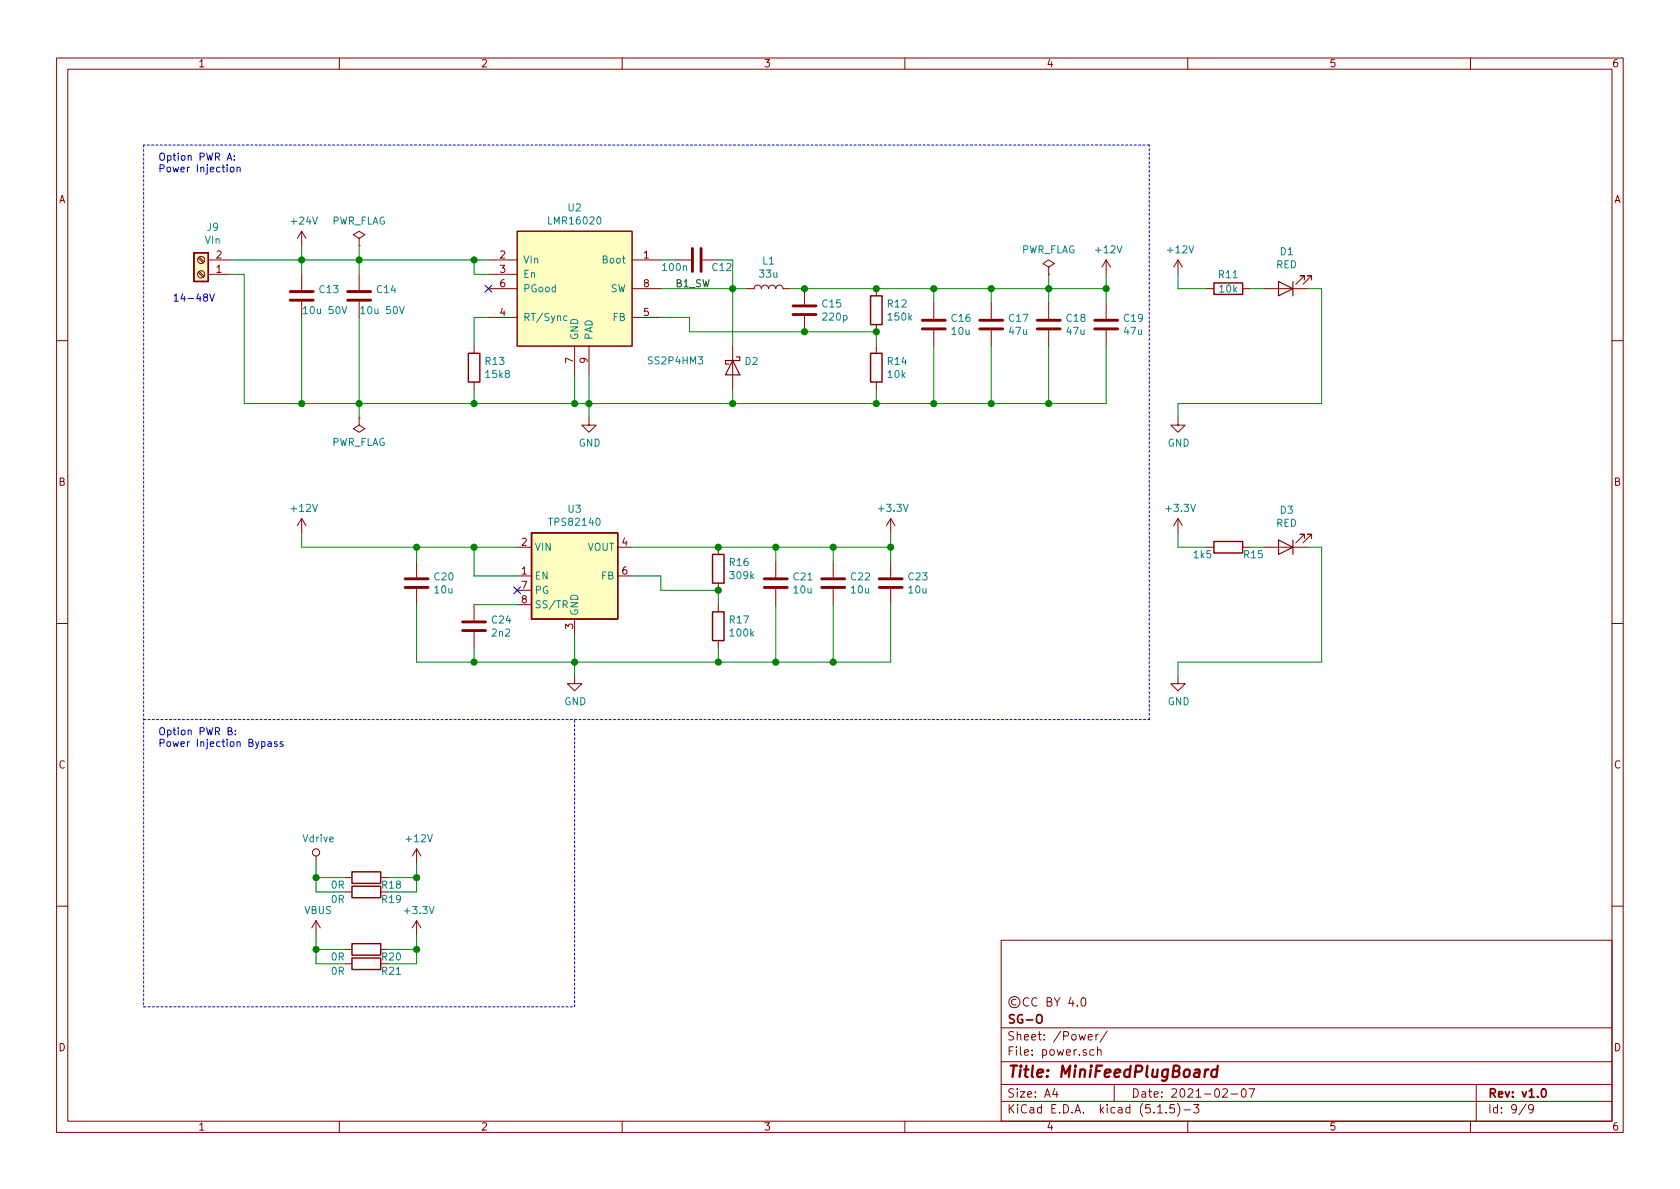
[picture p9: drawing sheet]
EESchema Schematic File Version 4
EELAYER 30 0
EELAYER END
$Descr A4 11693 8268
encoding utf-8
Sheet 9 9
Title "MiniFeedPlugBoard"
Date "2021-02-07"
Rev "v1.0"
Comp "SG-O"
Comment1 "©CC BY 4.0"
Comment2 ""
Comment3 ""
Comment4 ""
$EndDescr
$Comp
L Device:C C?
U 1 1
P 4850 1800
AR Path="/5FB747BE/5FC62568" Ref="C?"  Part="1" 
AR Path="/5FC62568" Ref="C?"  Part="1" 
AR Path="/5FC5F106/5FC62568" Ref="C?"  Part="1" 
AR Path="/60357A0D/5FC62568" Ref="C12"  Part="1" 
F 0 "C12" V 4900 1900 50  0000 L CNN
F 1 "100n" V 4900 1550 50  0000 L CNN
F 2 "Capacitor_SMD:C_0603_1608Metric" H 4888 1650 50  0001 C CNN
F 3 "~" H 4850 1800 50  0001 C CNN
F 4 "C1591" H 4850 1800 50  0001 C CNN "lcsc#"
F 5 "CL10B104KB8NNNC" H 4850 1800 50  0001 C CNN "manf#"
F 6 "+pwr_a,-pwr_b" V 4850 1800 50  0001 C CNN "Config"
	1    4850 1800
	0    1    1    0   
$EndComp
$Comp
L Device:C C?
U 1 1
P 2100 2050
AR Path="/5FB747BE/5FC65823" Ref="C?"  Part="1" 
AR Path="/5FC65823" Ref="C?"  Part="1" 
AR Path="/5FC5F106/5FC65823" Ref="C?"  Part="1" 
AR Path="/60357A0D/5FC65823" Ref="C13"  Part="1" 
F 0 "C13" H 2215 2096 50  0000 L CNN
F 1 "10u 50V" H 2100 1950 50  0000 L CNN
F 2 "Capacitor_SMD:C_1210_3225Metric" H 2138 1900 50  0001 C CNN
F 3 "~" H 2100 2050 50  0001 C CNN
F 4 "C337485" H 2100 2050 50  0001 C CNN "lcsc#"
F 5 "UMK325AB7106KM-P" H 2100 2050 50  0001 C CNN "manf#"
F 6 "+pwr_a,-pwr_b" H 2100 2050 50  0001 C CNN "Config"
	1    2100 2050
	1    0    0    -1  
$EndComp
Wire Wire Line
	2100 1800 2100 1900
Wire Wire Line
	2500 1800 2500 1900
Wire Wire Line
	2500 1800 2100 1800
Wire Wire Line
	2500 2800 2500 2200
Wire Wire Line
	2100 2200 2100 2800
Wire Wire Line
	2100 2800 2500 2800
Connection ~ 2500 2800
$Comp
L Device:D_Schottky D2
U 1 1
P 5100 2550
F 0 "D2" V 5054 2629 50  0000 L CNN
F 1 "SS2P4HM3" V 5050 1950 50  0000 L CNN
F 2 "global:DO-220AA" H 5100 2550 50  0001 C CNN
F 3 "~" H 5100 2550 50  0001 C CNN
F 4 "SS2P4HM3/84A" V 5100 2550 50  0001 C CNN "manf#"
F 5 "C467996" V 5100 2550 50  0001 C CNN "lcsc#"
F 6 "+pwr_a,-pwr_b" V 5100 2550 50  0001 C CNN "Config"
	1    5100 2550
	0    1    1    0   
$EndComp
Wire Wire Line
	4600 1800 4700 1800
Wire Wire Line
	4600 2000 5100 2000
Wire Wire Line
	5100 2000 5100 1800
Wire Wire Line
	5100 1800 5000 1800
Wire Wire Line
	5100 2000 5100 2400
Connection ~ 5100 2000
Wire Wire Line
	5100 2700 5100 2800
Wire Wire Line
	5100 2800 4100 2800
Connection ~ 4100 2800
$Comp
L Device:L L1
U 1 1
P 5350 2000
F 0 "L1" V 5540 2000 50  0000 C CNN
F 1 "33u" V 5449 2000 50  0000 C CNN
F 2 "global:Inductor10x10mm" H 5350 2000 50  0001 C CNN
F 3 "~" H 5350 2000 50  0001 C CNN
F 4 "ABG10A50M330" V 5350 2000 50  0001 C CNN "manf#"
F 5 "C253612" V 5350 2000 50  0001 C CNN "lcsc#"
F 6 "+pwr_a,-pwr_b" V 5350 2000 50  0001 C CNN "Config"
	1    5350 2000
	0    -1   -1   0   
$EndComp
Wire Wire Line
	5100 2000 5200 2000
$Comp
L Device:R R?
U 1 1
P 6100 2150
AR Path="/5FE0391C/5FC6DD6E" Ref="R?"  Part="1" 
AR Path="/5FE0881D/5FC6DD6E" Ref="R?"  Part="1" 
AR Path="/5FC5F106/5FC6DD6E" Ref="R?"  Part="1" 
AR Path="/60357A0D/5FC6DD6E" Ref="R12"  Part="1" 
F 0 "R12" H 6170 2196 50  0000 L CNN
F 1 "150k" H 6170 2105 50  0000 L CNN
F 2 "Resistor_SMD:R_0603_1608Metric" V 6030 2150 50  0001 C CNN
F 3 "~" H 6100 2150 50  0001 C CNN
F 4 "C311920" H 6100 2150 50  0001 C CNN "lcsc#"
F 5 "ARG03DTC1503" H 6100 2150 50  0001 C CNN "manf#"
F 6 "+pwr_a,-pwr_b" H 6100 2150 50  0001 C CNN "Config"
	1    6100 2150
	1    0    0    -1  
$EndComp
Wire Wire Line
	4800 2300 4800 2200
Wire Wire Line
	4800 2200 4600 2200
$Comp
L Device:C C?
U 1 1
P 6900 2250
AR Path="/5FB747BE/5FC6F35C" Ref="C?"  Part="1" 
AR Path="/5FC6F35C" Ref="C?"  Part="1" 
AR Path="/5FC5F106/5FC6F35C" Ref="C?"  Part="1" 
AR Path="/60357A0D/5FC6F35C" Ref="C17"  Part="1" 
F 0 "C17" H 7015 2296 50  0000 L CNN
F 1 "47u" H 7015 2205 50  0000 L CNN
F 2 "Capacitor_SMD:C_2220_5650Metric" H 6938 2100 50  0001 C CNN
F 3 "~" H 6900 2250 50  0001 C CNN
F 4 "CGA9N3X7R1C476MT0Y0N" H 6900 2250 50  0001 C CNN "manf#"
F 5 "C342293" H 6900 2250 50  0001 C CNN "lcsc#"
F 6 "+pwr_a,-pwr_b" H 6900 2250 50  0001 C CNN "Config"
	1    6900 2250
	1    0    0    -1  
$EndComp
$Comp
L Device:C C?
U 1 1
P 7300 2250
AR Path="/5FB747BE/5FC71D7F" Ref="C?"  Part="1" 
AR Path="/5FC71D7F" Ref="C?"  Part="1" 
AR Path="/5FC5F106/5FC71D7F" Ref="C?"  Part="1" 
AR Path="/60357A0D/5FC71D7F" Ref="C18"  Part="1" 
F 0 "C18" H 7415 2296 50  0000 L CNN
F 1 "47u" H 7415 2205 50  0000 L CNN
F 2 "Capacitor_SMD:C_2220_5650Metric" H 7338 2100 50  0001 C CNN
F 3 "~" H 7300 2250 50  0001 C CNN
F 4 "CGA9N3X7R1C476MT0Y0N" H 7300 2250 50  0001 C CNN "manf#"
F 5 "C342293" H 7300 2250 50  0001 C CNN "lcsc#"
F 6 "+pwr_a,-pwr_b" H 7300 2250 50  0001 C CNN "Config"
	1    7300 2250
	1    0    0    -1  
$EndComp
Wire Wire Line
	6500 2000 6900 2000
Wire Wire Line
	6900 2000 6900 2100
Wire Wire Line
	6900 2000 7300 2000
Wire Wire Line
	7300 2000 7300 2100
Connection ~ 6900 2000
Wire Wire Line
	6900 2400 6900 2800
Wire Wire Line
	6900 2800 6500 2800
Wire Wire Line
	7300 2400 7300 2800
Wire Wire Line
	7300 2800 6900 2800
Connection ~ 6900 2800
Wire Wire Line
	2500 2800 3300 2800
Wire Wire Line
	4100 2600 4100 2800
Wire Wire Line
	4000 2600 4000 2800
Connection ~ 4000 2800
Wire Wire Line
	4000 2800 4100 2800
Wire Wire Line
	2500 1800 3300 1800
Connection ~ 2500 1800
Wire Wire Line
	3400 1900 3300 1900
Wire Wire Line
	3300 1900 3300 1800
Connection ~ 3300 1800
Wire Wire Line
	3300 1800 3400 1800
NoConn ~ 3400 2000
Wire Wire Line
	3400 2200 3300 2200
Wire Wire Line
	3300 2200 3300 2400
Wire Wire Line
	3300 2700 3300 2800
Connection ~ 3300 2800
Wire Wire Line
	3300 2800 4000 2800
Wire Wire Line
	5100 2800 6100 2800
Connection ~ 5100 2800
$Comp
L Connector:Screw_Terminal_01x02 J9
U 1 1
P 1400 1900
F 0 "J9" H 1318 1575 50  0000 C CNN
F 1 "VIn" H 1318 1666 50  0000 C CNN
F 2 "Connector_Phoenix_MC:PhoenixContact_MC_1,5_2-G-3.81_1x02_P3.81mm_Horizontal" H 1400 1900 50  0001 C CNN
F 3 "~" H 1400 1900 50  0001 C CNN
F 4 "C8387;C8466" H 1400 1900 50  0001 C CNN "lcsc#"
F 5 "WJ15EDGRC-3.81-2P;WJ15EDGK-3.81-2P" H 1400 1900 50  0001 C CNN "manf#"
F 6 "+pwr_a,-pwr_b" H 1400 1900 50  0001 C CNN "Config"
	1    1400 1900
	-1   0    0    1   
$EndComp
Wire Wire Line
	1600 1800 2100 1800
Connection ~ 2100 1800
Wire Wire Line
	1600 1900 1700 1900
Wire Wire Line
	1700 1900 1700 2800
Wire Wire Line
	1700 2800 2100 2800
Connection ~ 2100 2800
$Comp
L power:+24V #PWR027
U 1 1
P 2100 1700
F 0 "#PWR027" H 2100 1550 50  0001 C CNN
F 1 "+24V" H 2115 1873 50  0000 C CNN
F 2 "" H 2100 1700 50  0001 C CNN
F 3 "" H 2100 1700 50  0001 C CNN
	1    2100 1700
	1    0    0    -1  
$EndComp
Wire Wire Line
	2100 1700 2100 1800
$Comp
L power:+12V #PWR?
U 1 1
P 7700 1900
AR Path="/5FE0881D/5FC8CEE6" Ref="#PWR?"  Part="1" 
AR Path="/5FC5F106/5FC8CEE6" Ref="#PWR?"  Part="1" 
AR Path="/60357A0D/5FC8CEE6" Ref="#PWR028"  Part="1" 
F 0 "#PWR028" H 7700 1750 50  0001 C CNN
F 1 "+12V" H 7715 2073 50  0000 C CNN
F 2 "" H 7700 1900 50  0001 C CNN
F 3 "" H 7700 1900 50  0001 C CNN
	1    7700 1900
	1    0    0    -1  
$EndComp
Wire Wire Line
	7700 2000 7700 1900
Connection ~ 7300 2000
$Comp
L power:GND #PWR?
U 1 1
P 4100 2900
AR Path="/5FB747BE/5FC8FD3E" Ref="#PWR?"  Part="1" 
AR Path="/5FD8C23D/5FC8FD3E" Ref="#PWR?"  Part="1" 
AR Path="/5FE0391C/5FC8FD3E" Ref="#PWR?"  Part="1" 
AR Path="/5FC8FD3E" Ref="#PWR?"  Part="1" 
AR Path="/5FC5F106/5FC8FD3E" Ref="#PWR?"  Part="1" 
AR Path="/60357A0D/5FC8FD3E" Ref="#PWR029"  Part="1" 
F 0 "#PWR029" H 4100 2650 50  0001 C CNN
F 1 "GND" H 4105 2727 50  0000 C CNN
F 2 "" H 4100 2900 50  0001 C CNN
F 3 "" H 4100 2900 50  0001 C CNN
	1    4100 2900
	1    0    0    -1  
$EndComp
Wire Wire Line
	4100 2800 4100 2900
$Comp
L Device:R R?
U 1 1
P 5000 4350
AR Path="/5FE0391C/5FC9187F" Ref="R?"  Part="1" 
AR Path="/5FE0881D/5FC9187F" Ref="R?"  Part="1" 
AR Path="/5FC5F106/5FC9187F" Ref="R?"  Part="1" 
AR Path="/60357A0D/5FC9187F" Ref="R17"  Part="1" 
F 0 "R17" H 5070 4396 50  0000 L CNN
F 1 "100k" H 5070 4305 50  0000 L CNN
F 2 "Resistor_SMD:R_0603_1608Metric" V 4930 4350 50  0001 C CNN
F 3 "~" H 5000 4350 50  0001 C CNN
F 4 "C133733" H 5000 4350 50  0001 C CNN "lcsc#"
F 5 "TC0325F1003T5E" H 5000 4350 50  0001 C CNN "manf#"
F 6 "+pwr_a,-pwr_b" H 5000 4350 50  0001 C CNN "Config"
	1    5000 4350
	1    0    0    -1  
$EndComp
Wire Wire Line
	2900 3800 2900 3900
Wire Wire Line
	2900 3800 2100 3800
$Comp
L Device:R R?
U 1 1
P 5000 3950
AR Path="/5FE0391C/5FC918AE" Ref="R?"  Part="1" 
AR Path="/5FE0881D/5FC918AE" Ref="R?"  Part="1" 
AR Path="/5FC5F106/5FC918AE" Ref="R?"  Part="1" 
AR Path="/60357A0D/5FC918AE" Ref="R16"  Part="1" 
F 0 "R16" H 5070 3996 50  0000 L CNN
F 1 "309k" H 5070 3905 50  0000 L CNN
F 2 "Resistor_SMD:R_0603_1608Metric" V 4930 3950 50  0001 C CNN
F 3 "~" H 5000 3950 50  0001 C CNN
F 4 "C56054" H 5000 3950 50  0001 C CNN "lcsc#"
F 5 "TC0325B3093T5E" H 5000 3950 50  0001 C CNN "manf#"
F 6 "+pwr_a,-pwr_b" H 5000 3950 50  0001 C CNN "Config"
	1    5000 3950
	1    0    0    -1  
$EndComp
Wire Wire Line
	5000 4100 5000 4200
Wire Wire Line
	5000 4500 5000 4600
Wire Wire Line
	5800 3800 5800 3900
Wire Wire Line
	5800 3800 6200 3800
Connection ~ 5800 3800
Wire Wire Line
	5800 4200 5800 4600
Wire Wire Line
	5800 4600 5400 4600
Wire Wire Line
	6200 3800 6200 3700
Wire Wire Line
	2100 3800 2100 3700
Connection ~ 5600 2000
Wire Wire Line
	5600 2000 6100 2000
Wire Wire Line
	5500 2000 5600 2000
Wire Wire Line
	4800 2300 5600 2300
$Comp
L Device:C C?
U 1 1
P 5600 2150
AR Path="/5FB747BE/5FC866DE" Ref="C?"  Part="1" 
AR Path="/5FC866DE" Ref="C?"  Part="1" 
AR Path="/5FC5F106/5FC866DE" Ref="C?"  Part="1" 
AR Path="/60357A0D/5FC866DE" Ref="C15"  Part="1" 
F 0 "C15" H 5715 2196 50  0000 L CNN
F 1 "220p" H 5715 2105 50  0000 L CNN
F 2 "Capacitor_SMD:C_0603_1608Metric" H 5638 2000 50  0001 C CNN
F 3 "~" H 5600 2150 50  0001 C CNN
F 4 "C27675" H 5600 2150 50  0001 C CNN "lcsc#"
F 5 "CL10C221JB8NNNC" H 5600 2150 50  0001 C CNN "manf#"
F 6 "+pwr_a,-pwr_b" H 5600 2150 50  0001 C CNN "Config"
	1    5600 2150
	1    0    0    -1  
$EndComp
$Comp
L Device:R R?
U 1 1
P 3300 2550
AR Path="/5FE0391C/5FC7CE5B" Ref="R?"  Part="1" 
AR Path="/5FE0881D/5FC7CE5B" Ref="R?"  Part="1" 
AR Path="/5FC5F106/5FC7CE5B" Ref="R?"  Part="1" 
AR Path="/60357A0D/5FC7CE5B" Ref="R13"  Part="1" 
F 0 "R13" H 3370 2596 50  0000 L CNN
F 1 "15k8" H 3370 2505 50  0000 L CNN
F 2 "Resistor_SMD:R_0603_1608Metric" V 3230 2550 50  0001 C CNN
F 3 "~" H 3300 2550 50  0001 C CNN
F 4 "C149924" H 3300 2550 50  0001 C CNN "lcsc#"
F 5 "TR0603B15K8P0525Z" H 3300 2550 50  0001 C CNN "manf#"
F 6 "+pwr_a,-pwr_b" H 3300 2550 50  0001 C CNN "Config"
	1    3300 2550
	1    0    0    -1  
$EndComp
$Comp
L global:LMR16020 U2
U 1 1
P 4000 2000
F 0 "U2" H 4000 2565 50  0000 C CNN
F 1 "LMR16020" H 4000 2474 50  0000 C CNN
F 2 "Package_SO:SOIC-8-1EP_3.9x4.9mm_P1.27mm_EP2.41x3.3mm_ThermalVias" H 4000 2000 50  0001 C CNN
F 3 "https://www.ti.com/lit/ds/symlink/lmr16020.pdf?ts=1605917167325&ref_url=https%253A%252F%252Fwww.google.com%252F" H 4000 2000 50  0001 C CNN
F 4 "C190006" H 4000 2000 50  0001 C CNN "lcsc#"
F 5 "LMR16020PDDAR" H 4000 2000 50  0001 C CNN "manf#"
F 6 "+pwr_a,-pwr_b" H 4000 2000 50  0001 C CNN "Config"
	1    4000 2000
	1    0    0    -1  
$EndComp
$Comp
L power:+3.3V #PWR?
U 1 1
P 6200 3700
AR Path="/5FB747BE/5FCB29B7" Ref="#PWR?"  Part="1" 
AR Path="/5FD8C23D/5FCB29B7" Ref="#PWR?"  Part="1" 
AR Path="/5FE0391C/5FCB29B7" Ref="#PWR?"  Part="1" 
AR Path="/5FCB29B7" Ref="#PWR?"  Part="1" 
AR Path="/5FC5F106/5FCB29B7" Ref="#PWR?"  Part="1" 
AR Path="/60357A0D/5FCB29B7" Ref="#PWR031"  Part="1" 
F 0 "#PWR031" H 6200 3550 50  0001 C CNN
F 1 "+3.3V" H 6215 3873 50  0000 C CNN
F 2 "" H 6200 3700 50  0001 C CNN
F 3 "" H 6200 3700 50  0001 C CNN
	1    6200 3700
	1    0    0    -1  
$EndComp
$Comp
L Device:C C?
U 1 1
P 5400 4050
AR Path="/5FB747BE/5FCBBECA" Ref="C?"  Part="1" 
AR Path="/5FCBBECA" Ref="C?"  Part="1" 
AR Path="/5FC5F106/5FCBBECA" Ref="C?"  Part="1" 
AR Path="/60357A0D/5FCBBECA" Ref="C21"  Part="1" 
F 0 "C21" H 5515 4096 50  0000 L CNN
F 1 "10u" H 5515 4005 50  0000 L CNN
F 2 "Capacitor_SMD:C_1206_3216Metric" H 5438 3900 50  0001 C CNN
F 3 "~" H 5400 4050 50  0001 C CNN
F 4 "C14860" H 5400 4050 50  0001 C CNN "lcsc#"
F 5 "CL31B106KAHNNNE" H 5400 4050 50  0001 C CNN "manf#"
F 6 "+pwr_a,-pwr_b" H 5400 4050 50  0001 C CNN "Config"
	1    5400 4050
	1    0    0    -1  
$EndComp
$Comp
L Device:C C?
U 1 1
P 6500 2250
AR Path="/5FB747BE/5FCBF3C8" Ref="C?"  Part="1" 
AR Path="/5FCBF3C8" Ref="C?"  Part="1" 
AR Path="/5FC5F106/5FCBF3C8" Ref="C?"  Part="1" 
AR Path="/60357A0D/5FCBF3C8" Ref="C16"  Part="1" 
F 0 "C16" H 6615 2296 50  0000 L CNN
F 1 "10u" H 6615 2205 50  0000 L CNN
F 2 "Capacitor_SMD:C_1206_3216Metric" H 6538 2100 50  0001 C CNN
F 3 "~" H 6500 2250 50  0001 C CNN
F 4 "C14860" H 6500 2250 50  0001 C CNN "lcsc#"
F 5 "CL31B106KAHNNNE" H 6500 2250 50  0001 C CNN "manf#"
F 6 "+pwr_a,-pwr_b" H 6500 2250 50  0001 C CNN "Config"
	1    6500 2250
	1    0    0    -1  
$EndComp
Wire Wire Line
	6500 2000 6500 2100
Wire Wire Line
	6500 2000 6100 2000
Connection ~ 6500 2000
Connection ~ 6100 2000
Wire Wire Line
	6500 2400 6500 2800
Wire Wire Line
	6500 2800 6100 2800
Connection ~ 6500 2800
Connection ~ 6100 2800
Wire Wire Line
	5000 3800 5400 3800
Wire Wire Line
	5400 3800 5400 3900
Connection ~ 5400 3800
Wire Wire Line
	5400 3800 5800 3800
Wire Wire Line
	5400 4200 5400 4600
Wire Wire Line
	5400 4600 5000 4600
Connection ~ 5400 4600
$Comp
L Device:C C?
U 1 1
P 7700 2250
AR Path="/5FB747BE/5FCD7096" Ref="C?"  Part="1" 
AR Path="/5FCD7096" Ref="C?"  Part="1" 
AR Path="/5FC5F106/5FCD7096" Ref="C?"  Part="1" 
AR Path="/60357A0D/5FCD7096" Ref="C19"  Part="1" 
F 0 "C19" H 7815 2296 50  0000 L CNN
F 1 "47u" H 7815 2205 50  0000 L CNN
F 2 "Capacitor_SMD:C_2220_5650Metric" H 7738 2100 50  0001 C CNN
F 3 "~" H 7700 2250 50  0001 C CNN
F 4 "CGA9N3X7R1C476MT0Y0N" H 7700 2250 50  0001 C CNN "manf#"
F 5 "C342293" H 7700 2250 50  0001 C CNN "lcsc#"
F 6 "+pwr_a,-pwr_b" H 7700 2250 50  0001 C CNN "Config"
	1    7700 2250
	1    0    0    -1  
$EndComp
Wire Wire Line
	7300 2000 7700 2000
Wire Wire Line
	7700 2000 7700 2100
Wire Wire Line
	7700 2400 7700 2800
Wire Wire Line
	7700 2800 7300 2800
Connection ~ 7300 2800
Connection ~ 7700 2000
Text Notes 1200 2100 0    50   ~ 0
14-48V
$Comp
L power:PWR_FLAG #FLG02
U 1 1
P 7300 1900
F 0 "#FLG02" H 7300 1975 50  0001 C CNN
F 1 "PWR_FLAG" H 7300 2073 50  0000 C CNN
F 2 "" H 7300 1900 50  0001 C CNN
F 3 "~" H 7300 1900 50  0001 C CNN
	1    7300 1900
	1    0    0    -1  
$EndComp
Wire Wire Line
	7300 1900 7300 2000
$Comp
L power:PWR_FLAG #FLG01
U 1 1
P 2500 1700
F 0 "#FLG01" H 2500 1775 50  0001 C CNN
F 1 "PWR_FLAG" H 2500 1873 50  0000 C CNN
F 2 "" H 2500 1700 50  0001 C CNN
F 3 "~" H 2500 1700 50  0001 C CNN
	1    2500 1700
	1    0    0    -1  
$EndComp
Wire Wire Line
	2500 1700 2500 1800
$Comp
L power:PWR_FLAG #FLG03
U 1 1
P 2500 2900
F 0 "#FLG03" H 2500 2975 50  0001 C CNN
F 1 "PWR_FLAG" H 2500 3073 50  0000 C CNN
F 2 "" H 2500 2900 50  0001 C CNN
F 3 "~" H 2500 2900 50  0001 C CNN
	1    2500 2900
	-1   0    0    1   
$EndComp
Wire Wire Line
	2500 2900 2500 2800
$Comp
L Device:C C?
U 1 1
P 2500 2050
AR Path="/5FB747BE/5FBE1D27" Ref="C?"  Part="1" 
AR Path="/5FBE1D27" Ref="C?"  Part="1" 
AR Path="/5FC5F106/5FBE1D27" Ref="C?"  Part="1" 
AR Path="/60357A0D/5FBE1D27" Ref="C14"  Part="1" 
F 0 "C14" H 2615 2096 50  0000 L CNN
F 1 "10u 50V" H 2500 1950 50  0000 L CNN
F 2 "Capacitor_SMD:C_1210_3225Metric" H 2538 1900 50  0001 C CNN
F 3 "~" H 2500 2050 50  0001 C CNN
F 4 "C337485" H 2500 2050 50  0001 C CNN "lcsc#"
F 5 "UMK325AB7106KM-P" H 2500 2050 50  0001 C CNN "manf#"
F 6 "+pwr_a,-pwr_b" H 2500 2050 50  0001 C CNN "Config"
	1    2500 2050
	1    0    0    -1  
$EndComp
$Comp
L power:+12V #PWR?
U 1 1
P 2100 3700
AR Path="/5FE0881D/5FC46704" Ref="#PWR?"  Part="1" 
AR Path="/5FC5F106/5FC46704" Ref="#PWR?"  Part="1" 
AR Path="/60357A0D/5FC46704" Ref="#PWR030"  Part="1" 
F 0 "#PWR030" H 2100 3550 50  0001 C CNN
F 1 "+12V" H 2115 3873 50  0000 C CNN
F 2 "" H 2100 3700 50  0001 C CNN
F 3 "" H 2100 3700 50  0001 C CNN
	1    2100 3700
	1    0    0    -1  
$EndComp
$Comp
L Regulator_Switching:TPS82140 U3
U 1 1
P 4000 4000
F 0 "U3" H 4000 4467 50  0000 C CNN
F 1 "TPS82140" H 4000 4376 50  0000 C CNN
F 2 "Package_LGA:Texas_SIL0008D_MicroSiP-8-1EP_2.8x3mm_P0.65mm_EP1.1x1.9mm_ThermalVias" H 4000 3350 50  0001 C CNN
F 3 "http://www.ti.com/lit/ds/symlink/tps82140.pdf" H 4000 3250 50  0001 C CNN
F 4 "TPS82140SILR" H 4000 4000 50  0001 C CNN "manf#"
F 5 "C544385" H 4000 4000 50  0001 C CNN "lcsc#"
F 6 "+pwr_a,-pwr_b" H 4000 4000 50  0001 C CNN "Config"
	1    4000 4000
	1    0    0    -1  
$EndComp
Wire Wire Line
	2900 3800 3300 3800
Connection ~ 2900 3800
Wire Wire Line
	5000 3800 4400 3800
Connection ~ 5000 3800
Wire Wire Line
	5000 4100 4600 4100
Wire Wire Line
	4600 4100 4600 4000
Wire Wire Line
	4600 4000 4400 4000
Connection ~ 5000 4100
Wire Wire Line
	5000 4600 4000 4600
Wire Wire Line
	4000 4600 4000 4400
Connection ~ 5000 4600
Wire Wire Line
	4000 4600 3300 4600
Connection ~ 4000 4600
Wire Wire Line
	2900 4600 2900 4200
$Comp
L Device:C C?
U 1 1
P 5800 4050
AR Path="/5FB747BE/5FC66363" Ref="C?"  Part="1" 
AR Path="/5FC66363" Ref="C?"  Part="1" 
AR Path="/5FC5F106/5FC66363" Ref="C?"  Part="1" 
AR Path="/60357A0D/5FC66363" Ref="C22"  Part="1" 
F 0 "C22" H 5915 4096 50  0000 L CNN
F 1 "10u" H 5915 4005 50  0000 L CNN
F 2 "Capacitor_SMD:C_1206_3216Metric" H 5838 3900 50  0001 C CNN
F 3 "~" H 5800 4050 50  0001 C CNN
F 4 "C14860" H 5800 4050 50  0001 C CNN "lcsc#"
F 5 "CL31B106KAHNNNE" H 5800 4050 50  0001 C CNN "manf#"
F 6 "+pwr_a,-pwr_b" H 5800 4050 50  0001 C CNN "Config"
	1    5800 4050
	1    0    0    -1  
$EndComp
$Comp
L Device:C C?
U 1 1
P 6200 4050
AR Path="/5FB747BE/5FC68802" Ref="C?"  Part="1" 
AR Path="/5FC68802" Ref="C?"  Part="1" 
AR Path="/5FC5F106/5FC68802" Ref="C?"  Part="1" 
AR Path="/60357A0D/5FC68802" Ref="C23"  Part="1" 
F 0 "C23" H 6315 4096 50  0000 L CNN
F 1 "10u" H 6315 4005 50  0000 L CNN
F 2 "Capacitor_SMD:C_1206_3216Metric" H 6238 3900 50  0001 C CNN
F 3 "~" H 6200 4050 50  0001 C CNN
F 4 "C14860" H 6200 4050 50  0001 C CNN "lcsc#"
F 5 "CL31B106KAHNNNE" H 6200 4050 50  0001 C CNN "manf#"
F 6 "+pwr_a,-pwr_b" H 6200 4050 50  0001 C CNN "Config"
	1    6200 4050
	1    0    0    -1  
$EndComp
Wire Wire Line
	6200 3800 6200 3900
Connection ~ 6200 3800
Wire Wire Line
	6200 4200 6200 4600
Wire Wire Line
	6200 4600 5800 4600
Connection ~ 5800 4600
$Comp
L Device:C C?
U 1 1
P 3300 4350
AR Path="/5FB747BE/5FCFBCAD" Ref="C?"  Part="1" 
AR Path="/5FCFBCAD" Ref="C?"  Part="1" 
AR Path="/5FC5F106/5FCFBCAD" Ref="C?"  Part="1" 
AR Path="/60357A0D/5FCFBCAD" Ref="C24"  Part="1" 
F 0 "C24" H 3415 4396 50  0000 L CNN
F 1 "2n2" H 3415 4305 50  0000 L CNN
F 2 "Capacitor_SMD:C_0603_1608Metric" H 3338 4200 50  0001 C CNN
F 3 "~" H 3300 4350 50  0001 C CNN
F 4 "C16033" H 3300 4350 50  0001 C CNN "lcsc#"
F 5 "CL10B222KB8NNNC" H 3300 4350 50  0001 C CNN "manf#"
F 6 "+pwr_a,-pwr_b" H 3300 4350 50  0001 C CNN "Config"
	1    3300 4350
	1    0    0    -1  
$EndComp
Wire Wire Line
	3300 4200 3600 4200
Wire Wire Line
	3300 4500 3300 4600
Connection ~ 3300 4600
Wire Wire Line
	3300 4600 2900 4600
$Comp
L Device:C C?
U 1 1
P 2900 4050
AR Path="/5FB747BE/5FD094DC" Ref="C?"  Part="1" 
AR Path="/5FD094DC" Ref="C?"  Part="1" 
AR Path="/5FC5F106/5FD094DC" Ref="C?"  Part="1" 
AR Path="/60357A0D/5FD094DC" Ref="C20"  Part="1" 
F 0 "C20" H 3015 4096 50  0000 L CNN
F 1 "10u" H 3015 4005 50  0000 L CNN
F 2 "Capacitor_SMD:C_1206_3216Metric" H 2938 3900 50  0001 C CNN
F 3 "~" H 2900 4050 50  0001 C CNN
F 4 "C14860" H 2900 4050 50  0001 C CNN "lcsc#"
F 5 "CL31B106KAHNNNE" H 2900 4050 50  0001 C CNN "manf#"
F 6 "+pwr_a,-pwr_b" H 2900 4050 50  0001 C CNN "Config"
	1    2900 4050
	1    0    0    -1  
$EndComp
NoConn ~ 3600 4100
Wire Wire Line
	3600 4000 3300 4000
Wire Wire Line
	3300 4000 3300 3800
Connection ~ 3300 3800
Wire Wire Line
	3300 3800 3600 3800
$Comp
L power:GND #PWR?
U 1 1
P 4000 4700
AR Path="/5FB747BE/5FD16D1E" Ref="#PWR?"  Part="1" 
AR Path="/5FD8C23D/5FD16D1E" Ref="#PWR?"  Part="1" 
AR Path="/5FE0391C/5FD16D1E" Ref="#PWR?"  Part="1" 
AR Path="/5FD16D1E" Ref="#PWR?"  Part="1" 
AR Path="/5FC5F106/5FD16D1E" Ref="#PWR?"  Part="1" 
AR Path="/60357A0D/5FD16D1E" Ref="#PWR032"  Part="1" 
F 0 "#PWR032" H 4000 4450 50  0001 C CNN
F 1 "GND" H 4005 4527 50  0000 C CNN
F 2 "" H 4000 4700 50  0001 C CNN
F 3 "" H 4000 4700 50  0001 C CNN
	1    4000 4700
	1    0    0    -1  
$EndComp
Wire Wire Line
	4000 4600 4000 4700
Text Label 4700 2000 0    50   ~ 0
B1_SW
$Comp
L Device:LED D?
U 1 1
P 8950 3800
AR Path="/601B198E" Ref="D?"  Part="1" 
AR Path="/5FC5F106/601B198E" Ref="D?"  Part="1" 
AR Path="/60357A0D/601B198E" Ref="D3"  Part="1" 
F 0 "D3" H 8943 3545 50  0000 C CNN
F 1 "RED" H 8943 3636 50  0000 C CNN
F 2 "LED_SMD:LED_0603_1608Metric" H 8950 3800 50  0001 C CNN
F 3 "~" H 8950 3800 50  0001 C CNN
F 4 "D-060306R1/SS2/L" H 8950 3800 50  0001 C CNN "manf#"
F 5 "C118330" H 8950 3800 50  0001 C CNN "lcsc#"
	1    8950 3800
	-1   0    0    1   
$EndComp
$Comp
L Device:R R?
U 1 1
P 8550 3800
AR Path="/5FE0391C/601B1998" Ref="R?"  Part="1" 
AR Path="/5FE0881D/601B1998" Ref="R?"  Part="1" 
AR Path="/601B1998" Ref="R?"  Part="1" 
AR Path="/5FC5F106/601B1998" Ref="R?"  Part="1" 
AR Path="/60357A0D/601B1998" Ref="R15"  Part="1" 
F 0 "R15" V 8600 3900 50  0000 L CNN
F 1 "1k5" V 8600 3550 50  0000 L CNN
F 2 "Resistor_SMD:R_0805_2012Metric" V 8480 3800 50  0001 C CNN
F 3 "~" H 8550 3800 50  0001 C CNN
F 4 "C118217" H 8550 3800 50  0001 C CNN "lcsc#"
F 5 "TC0525F1501T5E" H 8550 3800 50  0001 C CNN "manf#"
	1    8550 3800
	0    1    1    0   
$EndComp
Wire Wire Line
	8700 3800 8800 3800
Wire Wire Line
	8400 3800 8200 3800
Wire Wire Line
	9100 3800 9200 3800
Wire Wire Line
	9200 3800 9200 4600
Wire Wire Line
	9200 4600 8200 4600
$Comp
L Device:R R?
U 1 1
P 8550 2000
AR Path="/5FE0391C/601BDECA" Ref="R?"  Part="1" 
AR Path="/601BDECA" Ref="R?"  Part="1" 
AR Path="/5FC5F106/601BDECA" Ref="R?"  Part="1" 
AR Path="/60357A0D/601BDECA" Ref="R11"  Part="1" 
F 0 "R11" V 8450 2000 50  0000 C CNN
F 1 "10k" V 8550 2000 50  0000 C CNN
F 2 "Resistor_SMD:R_0603_1608Metric" V 8480 2000 50  0001 C CNN
F 3 "~" H 8550 2000 50  0001 C CNN
F 4 "C128781" H 8550 2000 50  0001 C CNN "lcsc#"
F 5 "TC0325F1002T5E" H 8550 2000 50  0001 C CNN "manf#"
	1    8550 2000
	0    1    1    0   
$EndComp
$Comp
L Device:LED D?
U 1 1
P 8950 2000
AR Path="/601C07BA" Ref="D?"  Part="1" 
AR Path="/5FC5F106/601C07BA" Ref="D?"  Part="1" 
AR Path="/60357A0D/601C07BA" Ref="D1"  Part="1" 
F 0 "D1" H 8943 1745 50  0000 C CNN
F 1 "RED" H 8943 1836 50  0000 C CNN
F 2 "LED_SMD:LED_0603_1608Metric" H 8950 2000 50  0001 C CNN
F 3 "~" H 8950 2000 50  0001 C CNN
F 4 "D-060306R1/SS2/L" H 8950 2000 50  0001 C CNN "manf#"
F 5 "C118330" H 8950 2000 50  0001 C CNN "lcsc#"
	1    8950 2000
	-1   0    0    1   
$EndComp
Wire Wire Line
	8700 2000 8800 2000
Wire Wire Line
	9100 2000 9200 2000
Wire Wire Line
	8400 2000 8200 2000
Wire Wire Line
	9200 2000 9200 2800
Wire Wire Line
	9200 2800 8200 2800
Connection ~ 5600 2300
Connection ~ 6100 2300
Wire Wire Line
	5600 2300 6100 2300
Wire Wire Line
	6100 2700 6100 2800
Wire Wire Line
	6100 2300 6100 2400
$Comp
L Device:R R?
U 1 1
P 6100 2550
AR Path="/5FE0391C/5FC6386D" Ref="R?"  Part="1" 
AR Path="/5FE0881D/5FC6386D" Ref="R?"  Part="1" 
AR Path="/5FC5F106/5FC6386D" Ref="R?"  Part="1" 
AR Path="/60357A0D/5FC6386D" Ref="R14"  Part="1" 
F 0 "R14" H 6170 2596 50  0000 L CNN
F 1 "10k" H 6170 2505 50  0000 L CNN
F 2 "Resistor_SMD:R_0603_1608Metric" V 6030 2550 50  0001 C CNN
F 3 "~" H 6100 2550 50  0001 C CNN
F 4 "C128781" H 6100 2550 50  0001 C CNN "lcsc#"
F 5 "TC0325F1002T5E" H 6100 2550 50  0001 C CNN "manf#"
F 6 "+pwr_a,-pwr_b" H 6100 2550 50  0001 C CNN "Config"
	1    6100 2550
	1    0    0    -1  
$EndComp
$Comp
L power:Vdrive #PWR?
U 1 1
P 2200 6000
AR Path="/6038F71B" Ref="#PWR?"  Part="1" 
AR Path="/60357A0D/6038F71B" Ref="#PWR033"  Part="1" 
F 0 "#PWR033" H 2000 5850 50  0001 C CNN
F 1 "Vdrive" H 2217 6173 50  0000 C CNN
F 2 "" H 2200 6000 50  0001 C CNN
F 3 "" H 2200 6000 50  0001 C CNN
	1    2200 6000
	1    0    0    -1  
$EndComp
$Comp
L power:VBUS #PWR?
U 1 1
P 2200 6500
AR Path="/6038F721" Ref="#PWR?"  Part="1" 
AR Path="/60357A0D/6038F721" Ref="#PWR035"  Part="1" 
F 0 "#PWR035" H 2200 6350 50  0001 C CNN
F 1 "VBUS" H 2215 6673 50  0000 C CNN
F 2 "" H 2200 6500 50  0001 C CNN
F 3 "" H 2200 6500 50  0001 C CNN
	1    2200 6500
	1    0    0    -1  
$EndComp
$Comp
L power:+12V #PWR?
U 1 1
P 2900 6000
AR Path="/5FE0881D/6039C47D" Ref="#PWR?"  Part="1" 
AR Path="/5FC5F106/6039C47D" Ref="#PWR?"  Part="1" 
AR Path="/60357A0D/6039C47D" Ref="#PWR034"  Part="1" 
F 0 "#PWR034" H 2900 5850 50  0001 C CNN
F 1 "+12V" H 2915 6173 50  0000 C CNN
F 2 "" H 2900 6000 50  0001 C CNN
F 3 "" H 2900 6000 50  0001 C CNN
	1    2900 6000
	1    0    0    -1  
$EndComp
$Comp
L power:+3.3V #PWR?
U 1 1
P 2900 6500
AR Path="/5FB747BE/603A07BF" Ref="#PWR?"  Part="1" 
AR Path="/5FD8C23D/603A07BF" Ref="#PWR?"  Part="1" 
AR Path="/5FE0391C/603A07BF" Ref="#PWR?"  Part="1" 
AR Path="/603A07BF" Ref="#PWR?"  Part="1" 
AR Path="/5FC5F106/603A07BF" Ref="#PWR?"  Part="1" 
AR Path="/60357A0D/603A07BF" Ref="#PWR036"  Part="1" 
F 0 "#PWR036" H 2900 6350 50  0001 C CNN
F 1 "+3.3V" H 2915 6673 50  0000 C CNN
F 2 "" H 2900 6500 50  0001 C CNN
F 3 "" H 2900 6500 50  0001 C CNN
	1    2900 6500
	1    0    0    -1  
$EndComp
$Comp
L Device:R R?
U 1 1
P 2550 6100
AR Path="/5FE0391C/603A497D" Ref="R?"  Part="1" 
AR Path="/5FE0881D/603A497D" Ref="R?"  Part="1" 
AR Path="/603A497D" Ref="R?"  Part="1" 
AR Path="/5FC5F106/603A497D" Ref="R?"  Part="1" 
AR Path="/60357A0D/603A497D" Ref="R18"  Part="1" 
F 0 "R18" V 2600 6200 50  0000 L CNN
F 1 "0R" V 2600 5850 50  0000 L CNN
F 2 "Resistor_SMD:R_0603_1608Metric" V 2480 6100 50  0001 C CNN
F 3 "~" H 2550 6100 50  0001 C CNN
F 4 "C163836" H 2550 6100 50  0001 C CNN "lcsc#"
F 5 "WR06X0000FTL" H 2550 6100 50  0001 C CNN "manf#"
F 6 "-pwr_a,+pwr_b" V 2550 6100 50  0001 C CNN "Config"
	1    2550 6100
	0    1    1    0   
$EndComp
$Comp
L Device:R R?
U 1 1
P 2550 6600
AR Path="/5FE0391C/603ABB8F" Ref="R?"  Part="1" 
AR Path="/5FE0881D/603ABB8F" Ref="R?"  Part="1" 
AR Path="/603ABB8F" Ref="R?"  Part="1" 
AR Path="/5FC5F106/603ABB8F" Ref="R?"  Part="1" 
AR Path="/60357A0D/603ABB8F" Ref="R20"  Part="1" 
F 0 "R20" V 2600 6700 50  0000 L CNN
F 1 "0R" V 2600 6350 50  0000 L CNN
F 2 "Resistor_SMD:R_0603_1608Metric" V 2480 6600 50  0001 C CNN
F 3 "~" H 2550 6600 50  0001 C CNN
F 4 "C163836" H 2550 6600 50  0001 C CNN "lcsc#"
F 5 "WR06X0000FTL" H 2550 6600 50  0001 C CNN "manf#"
F 6 "-pwr_a,+pwr_b" V 2550 6600 50  0001 C CNN "Config"
	1    2550 6600
	0    1    1    0   
$EndComp
$Comp
L Device:R R?
U 1 1
P 2550 6200
AR Path="/5FE0391C/603B5FD5" Ref="R?"  Part="1" 
AR Path="/5FE0881D/603B5FD5" Ref="R?"  Part="1" 
AR Path="/603B5FD5" Ref="R?"  Part="1" 
AR Path="/5FC5F106/603B5FD5" Ref="R?"  Part="1" 
AR Path="/60357A0D/603B5FD5" Ref="R19"  Part="1" 
F 0 "R19" V 2600 6300 50  0000 L CNN
F 1 "0R" V 2600 5950 50  0000 L CNN
F 2 "Resistor_SMD:R_0603_1608Metric" V 2480 6200 50  0001 C CNN
F 3 "~" H 2550 6200 50  0001 C CNN
F 4 "C163836" H 2550 6200 50  0001 C CNN "lcsc#"
F 5 "WR06X0000FTL" H 2550 6200 50  0001 C CNN "manf#"
F 6 "-pwr_a,+pwr_b" V 2550 6200 50  0001 C CNN "Config"
	1    2550 6200
	0    1    1    0   
$EndComp
$Comp
L Device:R R?
U 1 1
P 2550 6700
AR Path="/5FE0391C/603B956B" Ref="R?"  Part="1" 
AR Path="/5FE0881D/603B956B" Ref="R?"  Part="1" 
AR Path="/603B956B" Ref="R?"  Part="1" 
AR Path="/5FC5F106/603B956B" Ref="R?"  Part="1" 
AR Path="/60357A0D/603B956B" Ref="R21"  Part="1" 
F 0 "R21" V 2600 6800 50  0000 L CNN
F 1 "0R" V 2600 6450 50  0000 L CNN
F 2 "Resistor_SMD:R_0603_1608Metric" V 2480 6700 50  0001 C CNN
F 3 "~" H 2550 6700 50  0001 C CNN
F 4 "C163836" H 2550 6700 50  0001 C CNN "lcsc#"
F 5 "WR06X0000FTL" H 2550 6700 50  0001 C CNN "manf#"
F 6 "-pwr_a,+pwr_b" V 2550 6700 50  0001 C CNN "Config"
	1    2550 6700
	0    1    1    0   
$EndComp
Wire Wire Line
	2400 6200 2200 6200
Wire Wire Line
	2200 6200 2200 6100
Wire Wire Line
	2400 6100 2200 6100
Connection ~ 2200 6100
Wire Wire Line
	2200 6100 2200 6000
Wire Wire Line
	2700 6200 2900 6200
Wire Wire Line
	2900 6200 2900 6100
Wire Wire Line
	2700 6100 2900 6100
Connection ~ 2900 6100
Wire Wire Line
	2900 6100 2900 6000
Wire Wire Line
	2200 6500 2200 6600
Wire Wire Line
	2200 6700 2400 6700
Wire Wire Line
	2400 6600 2200 6600
Connection ~ 2200 6600
Wire Wire Line
	2200 6600 2200 6700
Wire Wire Line
	2700 6700 2900 6700
Wire Wire Line
	2900 6700 2900 6600
Wire Wire Line
	2700 6600 2900 6600
Connection ~ 2900 6600
Wire Wire Line
	2900 6600 2900 6500
Wire Notes Line
	1000 5000 8000 5000
Wire Notes Line
	8000 5000 8000 1000
Wire Notes Line
	8000 1000 1000 1000
Wire Notes Line
	1000 7000 4000 7000
Wire Notes Line
	4000 7000 4000 5000
Text Notes 1100 5200 0    50   ~ 0
Option PWR B:\nPower Injection Bypass
Text Notes 1100 1200 0    50   ~ 0
Option PWR A:\nPower Injection
Wire Notes Line
	1000 1000 1000 7000
$Comp
L power:+12V #PWR?
U 1 1
P 8200 1900
AR Path="/5FE0881D/602A6C4D" Ref="#PWR?"  Part="1" 
AR Path="/5FC5F106/602A6C4D" Ref="#PWR?"  Part="1" 
AR Path="/60357A0D/602A6C4D" Ref="#PWR0101"  Part="1" 
F 0 "#PWR0101" H 8200 1750 50  0001 C CNN
F 1 "+12V" H 8215 2073 50  0000 C CNN
F 2 "" H 8200 1900 50  0001 C CNN
F 3 "" H 8200 1900 50  0001 C CNN
	1    8200 1900
	1    0    0    -1  
$EndComp
Wire Wire Line
	8200 2000 8200 1900
Wire Wire Line
	8200 3800 8200 3700
$Comp
L power:+3.3V #PWR?
U 1 1
P 8200 3700
AR Path="/5FB747BE/602AB7C1" Ref="#PWR?"  Part="1" 
AR Path="/5FD8C23D/602AB7C1" Ref="#PWR?"  Part="1" 
AR Path="/5FE0391C/602AB7C1" Ref="#PWR?"  Part="1" 
AR Path="/602AB7C1" Ref="#PWR?"  Part="1" 
AR Path="/5FC5F106/602AB7C1" Ref="#PWR?"  Part="1" 
AR Path="/60357A0D/602AB7C1" Ref="#PWR0102"  Part="1" 
F 0 "#PWR0102" H 8200 3550 50  0001 C CNN
F 1 "+3.3V" H 8215 3873 50  0000 C CNN
F 2 "" H 8200 3700 50  0001 C CNN
F 3 "" H 8200 3700 50  0001 C CNN
	1    8200 3700
	1    0    0    -1  
$EndComp
$Comp
L power:GND #PWR?
U 1 1
P 8200 4700
AR Path="/5FB747BE/602B0851" Ref="#PWR?"  Part="1" 
AR Path="/5FD8C23D/602B0851" Ref="#PWR?"  Part="1" 
AR Path="/5FE0391C/602B0851" Ref="#PWR?"  Part="1" 
AR Path="/602B0851" Ref="#PWR?"  Part="1" 
AR Path="/5FC5F106/602B0851" Ref="#PWR?"  Part="1" 
AR Path="/60357A0D/602B0851" Ref="#PWR0103"  Part="1" 
F 0 "#PWR0103" H 8200 4450 50  0001 C CNN
F 1 "GND" H 8205 4527 50  0000 C CNN
F 2 "" H 8200 4700 50  0001 C CNN
F 3 "" H 8200 4700 50  0001 C CNN
	1    8200 4700
	1    0    0    -1  
$EndComp
Wire Wire Line
	8200 4600 8200 4700
$Comp
L power:GND #PWR?
U 1 1
P 8200 2900
AR Path="/5FB747BE/602B5C85" Ref="#PWR?"  Part="1" 
AR Path="/5FD8C23D/602B5C85" Ref="#PWR?"  Part="1" 
AR Path="/5FE0391C/602B5C85" Ref="#PWR?"  Part="1" 
AR Path="/602B5C85" Ref="#PWR?"  Part="1" 
AR Path="/5FC5F106/602B5C85" Ref="#PWR?"  Part="1" 
AR Path="/60357A0D/602B5C85" Ref="#PWR0104"  Part="1" 
F 0 "#PWR0104" H 8200 2650 50  0001 C CNN
F 1 "GND" H 8205 2727 50  0000 C CNN
F 2 "" H 8200 2900 50  0001 C CNN
F 3 "" H 8200 2900 50  0001 C CNN
	1    8200 2900
	1    0    0    -1  
$EndComp
Wire Wire Line
	8200 2800 8200 2900
$EndSCHEMATC
